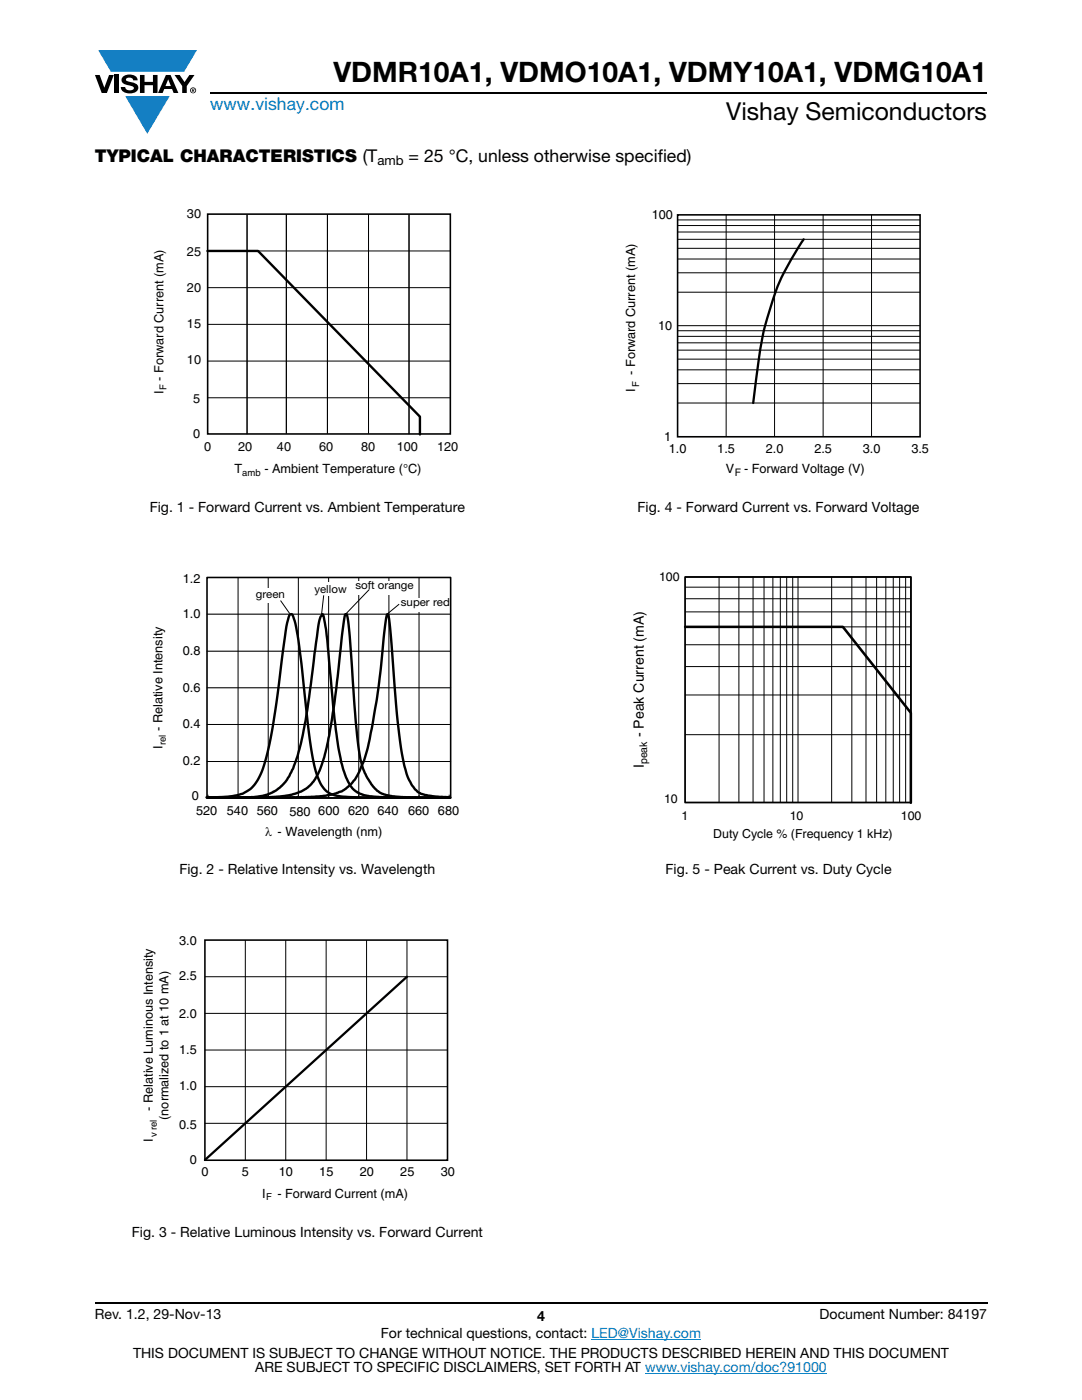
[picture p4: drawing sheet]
<svg xmlns="http://www.w3.org/2000/svg" width="216mm" height="279mm" viewBox="0 0 216 279" stroke-linecap="round" stroke-linejoin="round" font-family="sans-serif">
<g fill="#147fc3">
<path d="M19.6 10h19.7l-2.6 4.3h-1.1h-13.5z"/>
<path d="M25 19.2h8.9l-4.5 7.5z"/>
</g>
<g fill="#000">
<path d="M18.9 15h1l.9 2.5 1-2.5h.9l-1.4 3.6h-1zM22.9 15h.9v3.6h-.9zM24.6 15.3a2.1 2.1 0 0 1 2.8 .3l.1 .4h-.9a.79 .79 0 0 0-.7-.5 .79 .79 0 0 0-.8 .4l.3 .3 1 .2a1.08 1.08 0 0 1 1.2 1 1.08 1.08 0 0 1-1.1 1.2 1.73 1.73 0 0 1-2.4-1.2h.9a.96 .96 0 0 0 .8 .6 .96 .96 0 0 0 .9-.4 1.31 1.31 0 0 0-1.2-.6 1.03 1.03 0 0 1-1.1-.6 1.03 1.03 0 0 1 .2-1.1zM27.9 15h.9v1.3h1.7v-1.3h.9v3.6h-.9v-1.6h-1.7v1.6h-.9zM34.8 15h1.1l.9 1.4 1-1.4h1l-1.5 2.2v1.4h-.9v-1.4z"/>
<path d="M33.6 15.9l.5 1.3h-1.1zM33.1 15l-1.6 3.6h1l.3-.8h1.5l.3 .8h1l-1.6-3.6z"/>
<path d="M38.4 17.8h.2v.2h-.2zM38.3 17.7v.7h.1v-.3l.4 .3-.2-.3 .2-.2-.1-.2z"/>
<path d="M38.1 18a.46 .46 0 0 1 .9 0 .46 .46 0 0 1-.9 0zM37.9 18a.6 .6 0 0 0 1.2 0 .6 .6 0 0 0-1.2 0z"/>
</g>
<path d="M42 18.6h155M18.9 260h178.1" fill="none" stroke="#000" stroke-width=".36"/>
<path d="M118 267.3h21.9M128.7 274h36.3" fill="none" stroke="#007ec4" stroke-width=".2"/>
<path d="M30.4 41.4h61.1v54.2h-61.1z" fill="#fff"/>
<path d="M49.3 42.8v43.8M57.1 42.7v43.8M65.3 42.7v43.8M73.5 42.7v43.8M81.6 42.8v43.8" fill="none" stroke="#050504" stroke-width=".2"/>
<path d="M41.4 57.4h48.5M41.4 50.1h48.5M49.3 42.8v43.8M57.1 42.7v43.8M65.3 42.7v43.8M73.5 42.7v43.8M81.6 42.8v43.8M41.4 79.4h48.5M41.4 72.1h48.5M41.4 64.7h48.5" fill="none" stroke="#000" stroke-width=".2"/>
<path d="M41.4 42.7h48.5v43.9h-48.5z" fill="none" stroke="#000" stroke-width=".32"/>
<path d="M41.4 50.1h10.1l32.3 33.1v3.5" fill="none" stroke="#000" stroke-width=".48"/>
<path d="M30.3 114.2h61.3v53.3h-61.3z" fill="#fff"/>
<path d="M41.3 115.2h48.6v44.1h-48.6z" fill="none" stroke="#000" stroke-width=".32"/>
<path d="M41.3 152h48.6zM41.3 144.6h48.6zM41.3 137.3h48.6zM41.3 130h48.6zM41.3 122.6h48.6z" fill="#000"/>
<g fill="none" stroke="#000" stroke-width=".2">
<path d="M47.5 115.2v43.9M53.5 115.2v43.9M59.5 115.2v43.9M65.6 115.2v43.9M71.6 115.2v43.9M77.6 115.2v43.9M83.6 115.2v43.9M41.3 137.3h48.6M41.3 130h48.6M41.3 122.6h48.6M41.3 152h48.6M41.3 144.6h48.6"/>
<path d="M41.5 158.6v.5h48.1v-.5M65.6 158.6v.5"/>
</g>
<path d="M41.2 159.1l4.2-.1 1.7-.3a6.4 6.4 0 0 0 5-4.4l1.2-3.8 1.1-5.1 .9-6.5 1.4-10.5a18.6 18.6 0 0 1 1.2-5.8h.1a1.24 1.24 0 0 1 .7 1.1l.9 4.6 1.9 17.1 .8 5.1a14.3 14.3 0 0 0 2.5 7.1 7.1 7.1 0 0 0 5 1.5h10.8M41.3 159.1h8.3l2.8-.3 1.2-.3 1.5-.8 1.1-.9 1-1.1 1.3-2.3 .5-1.5 1.4-5.1 1-5.4 2-15.4a6.3 6.3 0 0 1 .9-3.4l.3 .4 .5 2.7 1.4 15.6 1 7.7 .9 4.4 .7 1.8 .9 1.7 1.4 1.3 1.3 .5 1.1 .2 4.1 .2 11.9 .1-7.7-.1-4.7-.3-1.3-.5-.9-.5-1.1-1.2-.8-1.4-1-2.3-.8-4.2-.5-5-1.2-17.1-.6-4-.3 .1-.3 1.3-1.8 16.1-1.1 6.8-1 4.2-.5 1.5-.7 1.8-1 1.6-1.1 1.1-1.4 .9-1.8 .6-1.4 .3-5.3 .2-10.2 .1M89.8 159.1l-3.2-.2-2.4-.4a4.7 4.7 0 0 1-2.6-2.9l-.9-2.7-.9-5.1-.7-6.2-1.2-16.1-.3-2.3-.3-.6-.2 .3-.3 1.9-.8 8.8-.8 5.8-1.4 8-1.2 4.5-.9 2-.9 1.7-.8 1-1.8 1.3-2 .7-1.2 .2-4.6 .3h-12.9" fill="none" stroke="#000" stroke-width=".48"/>
<path d="M63.5 116.2h5.6v2.7h-5.6z" fill="#fff"/>
<path d="M64.6 118.8l-.4 3.8" fill="none" stroke="#000" stroke-width=".2"/>
<path d="M71.3 116h11.4v2.7h-11.4z" fill="#fff"/>
<path d="M73.7 117.6l-4.8 5" fill="none" stroke="#000" stroke-width=".2"/>
<path d="M80 119.4h7.6v2.6h-7.6z" fill="#fff"/>
<path d="M79.7 120.6l-2.6 2.1" fill="none" stroke="#000" stroke-width=".2"/>
<path d="M51 117.3h6v2.9h-6z" fill="#fff"/>
<path d="M56 119.9l1.8 2.6" fill="none" stroke="#000" stroke-width=".2"/>
<g fill="#fff">
<path d="M28.3 186.3h62.5v53.7h-62.5z"/>
<path d="M40.9 187.6h48.4v43.9h-48.4z"/>
</g>
<path d="M40.9 187.6h48.4v43.9h-48.4z" fill="none" stroke="#000" stroke-width=".32"/>
<path d="M40.9 194.9h48.4M49 187.6v43.9M57 187.6v43.9M65.1 187.6v43.9M73.1 187.6v43.9M81.2 187.6v43.9M40.9 202.2h48.4M40.9 209.6h48.4M40.9 216.9h48.4M40.9 224.2h48.4" fill="none" stroke="#000" stroke-width=".2"/>
<path d="M81.2 194.9l-40.3 36.6" fill="none" stroke="#000" stroke-width=".46"/>
<g fill="#fff">
<path d="M124.5 41.6h60.9v53.8h-60.9z"/>
<path d="M135.2 42.9h48.4v44.3h-48.4z"/>
</g>
<path d="M135.2 42.9h48.4v44.3h-48.4z" fill="none" stroke="#000" stroke-width=".32"/>
<g fill="none" stroke="#000" stroke-width=".2">
<path d="M135.2 43.9h48.4M135.2 45h48.4M135.2 46.3h48.4M135.2 47.8h48.4M135.2 49.6h48.4M135.2 51.7h48.4M135.2 54.4h48.4M135.2 58.3h48.4M144.9 42.9v44.2M154.6 42.9v44.2M164.2 42.9v44.2M173.9 42.9v44.2"/>
<path d="M135.2 66h48.4M135.2 67.1h48.4M135.2 68.4h48.4M135.2 69.9h48.4M135.2 71.7h48.4M135.2 73.8h48.4M135.2 76.6h48.4M135.2 65h48.4M135.2 80.4h48.4"/>
</g>
<path d="M160.4 47.8l-.2 .2a48.3 48.3 0 0 0-7.5 17 116.3 116.3 0 0 0-2.4 15.4" fill="none" stroke="#000" stroke-width=".46"/>
<path d="M126 113.8h57.9v54h-57.9z" fill="#fff"/>
<path d="M136.7 115.2h45.1v45h-45.1z" fill="none" stroke="#000" stroke-width=".35"/>
<g fill="none" stroke="#000" stroke-width=".2">
<path d="M136.7 115.1h45v45.1M136.7 117.2h45M136.7 119.5h45M143.5 115.2v45M147.4 115.2v45M150.3 115.2v45M152.5 115.2v45M154.2 115.2v45M155.7 115.2v45M157 115.2v45M158.2 115.2v45M159.2 115.2v45"/>
<path d="M165.9 115.2v45M170 115.2v45M172.8 115.2v45M174.9 115.2v45M176.8 115.2v45M178.2 115.2v45M179.5 115.2v45M180.7 115.2v45M136.7 122.1h45M136.7 125.1h45M136.7 128.7h45M136.7 133h45"/>
<path d="M136.7 138.7h45M136.7 146.6h45"/>
</g>
<path d="M136.7 125.1h31.5l13.5 17.2v17.9" fill="none" stroke="#000" stroke-width=".51"/>
<text font-size="5.6" x="66.5" y="16.4">VDMR10A1, VDMO10A1, VDMY10A1, VDMG10A1</text>
<text font-size="4.9" x="144.9" y="24">Vishay Semiconductors</text>
<text font-size="3.5" fill="#007ec4" x="42" y="21.9">www.vishay.com</text>
<g font-size="3.5">
<text x="18.9" y="32.3">TYPICAL CHARACTERISTICS (T</text>
<text x="81.5" y="32.3">= 25 °C, unless otherwise specified)</text>
</g>
<g font-size="2.8">
<text x="29.9" y="102.1">Fig. 1 - Forward Current vs. Ambient Temperature</text>
<text x="127.2" y="102.1">Fig. 4 - Forward Current vs. Forward Voltage</text>
<text x="128.5" y="147.2" transform="rotate(-90 128.5 147.2)">- Peak Current (mA)</text>
<text x="128.5" y="153.3" transform="rotate(-90 128.5 153.3)">I</text>
<text x="35.8" y="174.5">Fig. 2 - Relative Intensity vs. Wavelength</text>
<text x="132.8" y="174.5">Fig. 5 - Peak Current vs. Duty Cycle</text>
<text x="26.3" y="246.8">Fig. 3 - Relative Luminous Intensity vs. Forward Current</text>
<text x="18.9" y="263.3">Rev. 1.2, 29-Nov-13</text>
<text x="107.2" y="263.6">4</text>
<text x="163.6" y="263.3">Document Number: 84197</text>
<text x="76" y="267.1">For technical questions, contact: LED@Vishay.com</text>
<text x="26.5" y="271">THIS DOCUMENT IS SUBJECT TO CHANGE WITHOUT NOTICE. THE PRODUCTS DESCRIBED HEREIN AND THIS DOCUMENT</text>
<text x="50.9" y="273.8">ARE SUBJECT TO SPECIFIC DISCLAIMERS, SET FORTH AT www.vishay.com/doc?91000</text>
</g>
<g font-size="2.6">
<text x="75.3" y="33">amb</text>
<text x="130" y="43.7">100</text>
<text x="131.3" y="65.8">10</text>
<text x="132.5" y="88">1</text>
<text x="133.4" y="90.3">1.0</text>
<text x="143.1" y="90.3">1.5</text>
<text x="144.8" y="94.4">V</text>
<text x="148.5" y="94.4">- Forward Voltage (V)</text>
<text x="152.8" y="90.3">2.0</text>
<text x="162.5" y="90.3">2.5</text>
<text x="172.2" y="90.3">3.0</text>
<text x="181.9" y="90.3">3.5</text>
</g>
<g font-size="2.5" fill="#050504">
<text x="37.3" y="43.5">30</text>
<text x="37.3" y="51">25</text>
<text x="37.3" y="58.2">20</text>
<text x="37.3" y="65.5">15</text>
<text x="32.6" y="76" transform="rotate(-90 32.6 76)">- Forward Current (mA)</text>
<text x="37.3" y="72.6">10</text>
<text x="32.6" y="78.6" transform="rotate(-90 32.6 78.6)">I</text>
<text x="38.5" y="80.5">5</text>
<text x="38.5" y="87.4">0</text>
<text x="40.7" y="90">0</text>
<text x="47.5" y="90">20</text>
<text x="55.3" y="90">40</text>
<text x="63.7" y="90">60</text>
<text x="72.1" y="90">80</text>
<text x="79.2" y="90">100</text>
<text x="87.2" y="90">120</text>
</g>
<g font-size="2.5">
<text x="126.7" y="74.8" transform="rotate(-90 126.7 74.8)">- Forward Current (mA)</text>
<text x="126.7" y="78.3" transform="rotate(-90 126.7 78.3)">I</text>
<text x="46.8" y="94.4">T</text>
<text x="52.7" y="94.4">- Ambient Temperature (°C)</text>
<text x="36.5" y="116.3">1.2</text>
<text x="131.5" y="115.9">100</text>
<text x="36.5" y="123.3">1.0</text>
<text x="36.5" y="130.7">0.8</text>
<text x="36.5" y="138">0.6</text>
<text x="32.5" y="149.4" transform="rotate(-90 32.5 149.4)">I</text>
<text x="32.5" y="145.9" transform="rotate(-90 32.5 145.9)">- Relative Intensity</text>
<text x="36.5" y="145.4">0.4</text>
<text x="36.5" y="152.8">0.2</text>
<text x="38.3" y="159.7">0</text>
<text x="132.5" y="160.2">10</text>
<text x="39.1" y="162.6">520</text>
<text x="45.3" y="162.6">540</text>
<text x="51.2" y="162.6">560</text>
<text x="52.9" y="166.9">λ - Wavelength (nm)</text>
<text x="57.8" y="162.8">580</text>
<text x="63.5" y="162.6">600</text>
<text x="69.5" y="162.6">620</text>
<text x="75.3" y="162.6">640</text>
<text x="81.4" y="162.6">660</text>
<text x="87.4" y="162.7">680</text>
<text x="136" y="163.6">1</text>
<text x="142.3" y="167.3">Duty Cycle % (Frequency 1 kHz)</text>
<text x="157.6" y="163.6">10</text>
<text x="179.7" y="163.6">100</text>
<text x="35.8" y="188.5">3.0</text>
<text x="35.8" y="195.6">2.5</text>
<text x="35.8" y="203.2">2.0</text>
<text x="35.8" y="210.3">1.5</text>
<text x="30.5" y="221.6" transform="rotate(-90 30.5 221.6)">- Relative Luminous Intensity</text>
<text x="35.8" y="217.6">1.0</text>
<text x="30.5" y="227.9" transform="rotate(-90 30.5 227.9)">I</text>
<text x="33.6" y="223.5" transform="rotate(-90 33.6 223.5)">(normalized to 1 at 10 mA)</text>
<text x="35.8" y="225.2">0.5</text>
<text x="37.9" y="232.3">0</text>
<text x="40.2" y="234.6">0</text>
<text x="48.3" y="234.6">5</text>
<text x="52.3" y="239.1">I</text>
<text x="55.4" y="239.1">- Forward Current (mA)</text>
<text x="55.6" y="234.6">10</text>
<text x="63.7" y="234.6">15</text>
<text x="71.8" y="234.6">20</text>
<text x="79.9" y="234.6">25</text>
<text x="88" y="234.6">30</text>
</g>
<g font-size="2.2">
<text x="51" y="119.4">green</text>
<text x="62.7" y="118.4">yellow</text>
<text x="70.9" y="117.5">s</text>
<text x="72.1" y="117.5">oft orange</text>
<text x="80" y="120.9">super red</text>
</g>
<g font-size="2.1">
<text x="146.7" y="94.9">F</text>
<text x="129.2" y="152.5" transform="rotate(-90 129.2 152.5)">peak</text>
</g>
<text font-size="1.9" fill="#050504" x="33.2" y="77.9" transform="rotate(-90 33.2 77.9)">F</text>
<g font-size="1.9">
<text x="127.5" y="77.3" transform="rotate(-90 127.5 77.3)">F</text>
<text x="48.3" y="95">amb</text>
<text x="33.1" y="148.7" transform="rotate(-90 33.1 148.7)">rel</text>
<text x="31.3" y="227" transform="rotate(-90 31.3 227)">v rel</text>
<text x="53.1" y="239.6">F</text>
</g>
</svg>
